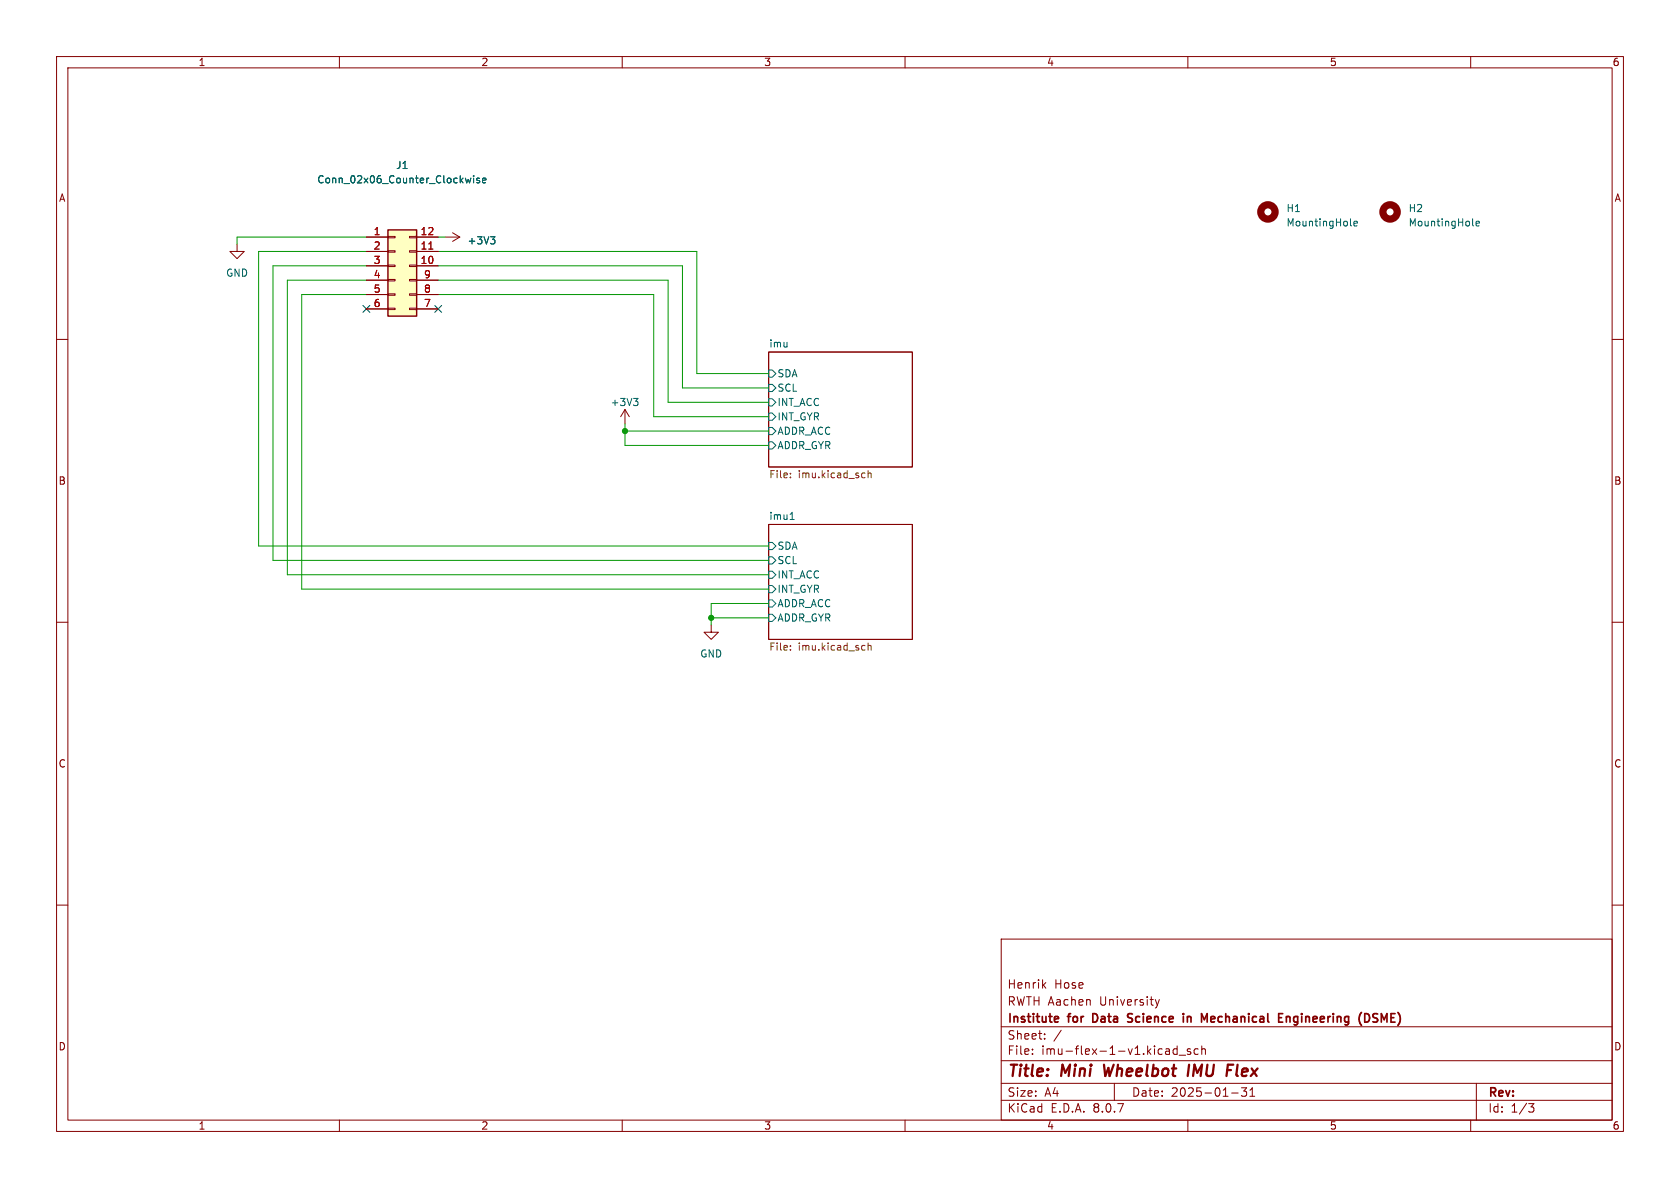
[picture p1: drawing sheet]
<svg xmlns="http://www.w3.org/2000/svg" width="297mm" height="210mm" viewBox="0 0 297 210" stroke-linecap="round" stroke-linejoin="round" font-family="sans-serif">
<g fill="none" stroke="#840000" stroke-width=".18">
<path d="M10 10h277v190h-277zM12 12h273v186h-273zM60 10v2M110 10v2M160 10v2M210 10v2M260 10v2M10 60h2M135.9 62.2h25.4v20.4h-25.4zM285 60h2M135.9 92.7h25.4v20.3h-25.4zM10 110h2"/>
<path d="M285 110h2M10 160h2M177 166h108v32h-108zM184.5 174.1l.4 .6M184.9 173.7l-.6 .6M204.2 176.7l.4 1M204.6 177.7l-.1 .4-.3 .1M205 176.7l-.4 1M285 160h2M60 198v2M110 198v2M160 198v2"/>
<path d="M177 194.5h108M177 191.5h108M177 187.5h108M177 181.5h108M182.5 186.3v.1M182.5 185.5v.1M184.7 183.6v.1M184.7 182.8v.1M187.6 182.1l-1.3 2M197 191.5v3M206.5 185.4l.2 .2v.8M206.7 186.3l-.1 .1"/>
<path d="M206.7 185.8h-.1M208.1 184.9v1.5M208.1 185.5l-.4-.1-.3 .3v.4l.1 .2h.6M208.5 186.5h1.1M210 198v2M210.5 185.5l-.4-.1-.2 .2 .1 .2 .5 .2v.3h-.6M211.8 185.5l-.4-.1-.3 .3v.4l.1 .2h.6M212.5 185.5l.2-.1 .3 .1 .1 .9M212.5 184.9v1.5M217.7 193.2h1.2M219.5 192.3h.9l-.5 .6 .4 .1v.7l-.2 .1h-.4l-.2-.1M221 193.8h.8"/>
<path d="M221 192.7l.4-.4v1.5M260 198v2M261 191.5v6.5M270.2 195.1h1l-.5 .6 .4 .1 .1 .5-.3 .3h-.4"/>
</g>
<path d="M195.2 188.2l.2 2 .6-1.4M210.2 188.2l-.2 2M217.1 188.2h.9" fill="none" stroke="#840000" stroke-width=".4"/>
<g fill="none" stroke="#840000" stroke-width=".3">
<path d="M186.6 179.7l.5 .1v.2l-.7 .2M193.6 179.2h-.4v1.5h.4M200.2 179.3l-.6-.1-.3 .3 .2 .3 .6 .2M209.2 179.2v.1M209.9 179.7v1M210.5 179.8l-.4-.1-.2 .1M214.6 179.7h-.3l-.2 .2v.7l.5 .1M226.1 179.2h.7M227.4 179.8l.2-.1 .4 .1 .1 .9M227.4 179.7v1M241.6 179.2a.81 .81 0 0 1 .5 .7 .81 .81 0 0 1-.5 .8M243.3 179.2h-.3l-.3 .3 .1 .3 .5 .2"/>
<path d="M187.1 180.6l-.5 .1M199.3 180.6h.8M214.8 180l-.7 .2M226.1 180.7h.7M242.7 180.6l.6 .1"/>
</g>
<g fill="none" stroke="#006464" stroke-width=".18">
<path d="M135.9 65.4h.6l.7 .6-.7 .7h-.6zM135.9 67.9h.6l.7 .7-.7 .6h-.6zM135.9 70.5h.6l.7 .6-.7 .7h-.6zM135.9 73h.6l.7 .7-.7 .6h-.6zM135.9 75.6h.6l.7 .6-.7 .6h-.6zM135.9 78.1h.6l.7 .6-.7 .7h-.6zM135.9 95.9h.6l.7 .6-.7 .7h-.6zM135.9 98.4h.6l.7 .7-.7 .6h-.6zM139.7 91.8h.7M139.9 90.7l.1-.1v1.2M135.9 101h.6l.7 .6-.7 .6h-.6zM135.9 103.5h.6l.7 .6-.7 .7h-.6z"/>
<path d="M135.9 106h.6l.7 .7-.7 .6h-.6zM135.9 108.6h.6l.7 .6-.7 .7h-.6z"/>
</g>
<path d="M139.7 83.7v.1M139.7 84.3v.2M152.8 83.6l.1 .1M152.9 84.4l-.1 .1M153.5 83.2v1.3M153.5 83.7l.1-.1 .4 .1v.8M139.7 114.8v.1M139.7 114.2v.1M152.8 114.1l.1 .1M152.9 114.9h-.1M153.5 113.7v1.2M153.5 114.2l.1-.1 .4 .1v.7" fill="none" stroke="#725600" stroke-width=".18"/>
<path d="M68.6 40.6h5.1v15.3h-5.1z" fill="#ffffc2"/>
<g fill="none" stroke="#840000" stroke-width=".18">
<path d="M41.9 43.2v1.3h1.3l-1.3 1.2-1.3-1.2h1.3M64.8 41.9h3.8M64.8 47h3.8M64.8 44.5h3.8M64.8 49.5h3.8M64.8 52.1h3.8M64.8 54.6h3.8M68.6 54.5h1.2v.2h-1.2zM68.6 51.9h1.2v.3h-1.2zM68.6 49.4h1.2v.3h-1.2zM68.6 46.9h1.2v.2h-1.2zM68.6 44.3h1.2v.3h-1.2z"/>
<path d="M68.6 41.8h1.2v.2h-1.2zM72.4 54.5h1.3v.2h-1.3zM72.4 51.9h1.3v.3h-1.3zM72.4 49.4h1.3v.3h-1.3zM72.4 46.9h1.3v.2h-1.3zM72.4 44.3h1.3v.3h-1.3zM72.4 41.8h1.3v.2h-1.3zM73.7 41.9h3.8M73.7 47h3.8M73.7 44.5h3.8M73.7 49.5h3.8M73.7 52.1h3.8"/>
<path d="M73.7 54.6h3.8M78.7 41.9h2.6M80 41.1l1.3 .8M81.3 41.9l-1.3 .8M110.5 72.4l-.8 1.3M110.5 72.4v2.5M110.5 72.4l.8 1.3M125.7 110.5v1.3h1.3l-1.3 1.2-1.2-1.2h1.2"/>
</g>
<path d="M68.6 40.6h5.1v15.3h-5.1z" fill="none" stroke="#840000" stroke-width=".25"/>
<path d="M75.8 44h.7" fill="none" stroke="#a90000" stroke-width=".18"/>
<g fill="none" stroke="#006464" stroke-width=".18">
<path d="M83.2 31.5l-.2 .8-.2-.6M83.7 31.1v.1M83.7 31.5v.8M84.8 31.5h-.3l-.2 .2v.1l.5 .2v.3h-.5M85.3 31.9l.6-.1-.1-.3h-.3l-.2 .2 .1 .6h.4M238.7 39.8l.2 .1M239.4 39.5l.6-.1-.1-.2-.4-.1-.1 .2v.6h.5M260.3 39.8l.2 .1M260.9 39.5l.6-.1v-.2l-.4-.1-.2 .2 .1 .6h.5M86.7 41.9h.8l-.4 .4M87.3 42.3l.2 .3v.3l-.2 .2M112 70.4h.8l-.4 .5"/>
<path d="M112.5 70.9l.3 .3v.3l-.3 .2"/>
</g>
<g fill="none" stroke="#840000" stroke-width="1.3">
<circle cx="224.2" cy="37.5" r="1.27"/>
<circle cx="245.7" cy="37.5" r="1.27"/>
</g>
<g fill="none" stroke="#009600" stroke-width=".18">
<path d="M64.8 41.9h-22.9v1.3M64.8 44.5h-19.1v52h90.2M64.8 47h-16.5v52.1h87.6M64.8 49.5h-14v52.1h85.1M64.8 52.1h-11.5v52h82.6M77.5 44.5h45.7v21.5h12.7M77.5 41.9h1.2M77.5 47h43.1v21.6h15.3M77.5 49.5h40.6v21.6h17.8M77.5 52.1h38.1v21.6h20.3M110.5 74.9v3.8h25.4M110.5 76.2h25.4"/>
<path d="M125.7 109.2h10.2M135.9 106.7h-10.2v3.8"/>
</g>
<path d="M64.2 54l1.2 1.2M65.4 54l-1.2 1.2M76.9 54l1.2 1.2M78.1 54l-1.2 1.2" fill="none" stroke="#000084" stroke-width=".18"/>
<g fill="#009600" stroke="#009600" stroke-width=".18">
<circle cx="110.5" cy="76.2" r=".46"/>
<circle cx="125.7" cy="109.2" r=".46"/>
</g>
<g font-size="2.8" fill="#840000">
<text x="178" y="190.9">Title:</text>
<text x="187.7" y="190.9">Mini</text>
<text x="196" y="190.9">Wheelbot</text>
<text x="211.6" y="190.9">IMU</text>
<text x="219.3" y="190.9">Flex</text>
</g>
<g font-size="2.1" fill="#840000">
<text x="178" y="178">RWTH Aachen</text>
<text x="178" y="175">Henrik</text>
<text x="186.4" y="175">Hose</text>
<text x="194.5" y="178">University</text>
<text x="178" y="184">Sheet:</text>
<text x="178" y="181.2">Institute</text>
<text x="189" y="181.2">for</text>
<text x="193.8" y="181.2">Data</text>
<text x="200.7" y="181.2">Science</text>
<text x="211" y="181.2">in</text>
<text x="214.9" y="181.2">Mechanical</text>
<text x="229.1" y="181.2">Engineering</text>
<text x="243.9" y="181.2">(DSME)</text>
<text x="178" y="186.7">File:</text>
<text x="184.1" y="186.7">imu-flex-1-v1.kicad_sch</text>
<text x="178" y="196.9">KiCad</text>
<text x="178" y="194.1">Size:</text>
<text x="184.7" y="194.1">A4</text>
<text x="185.7" y="196.9">E.D.A.</text>
<text x="193.3" y="196.9">8.0.7</text>
<text x="200" y="194.1">Date:</text>
<text x="207" y="194.1">2025-01-31</text>
<text x="263" y="194.3">Rev:</text>
<text x="263" y="196.9">Id:</text>
<text x="267.1" y="196.9">1/3</text>
</g>
<g font-size="1.8" fill="#840000">
<text x="35" y="11.9">1</text>
<text x="85" y="11.9">2</text>
<text x="135" y="11.9">3</text>
<text x="185" y="11.9">4</text>
<text x="235" y="11.9">5</text>
<text x="285" y="11.9">6</text>
<text x="10.3" y="35.9">A</text>
<text x="285.3" y="35.9">A</text>
<text x="10.3" y="85.9">B</text>
<text x="285.3" y="85.9">B</text>
<text x="10.3" y="135.9">C</text>
<text x="285.3" y="135.9">C</text>
<text x="10.3" y="185.9">D</text>
<text x="285.3" y="185.9">D</text>
<text x="35" y="199.9">1</text>
<text x="85" y="199.9">2</text>
<text x="135" y="199.9">3</text>
<text x="185" y="199.9">4</text>
<text x="235" y="199.9">5</text>
<text x="285" y="199.9">6</text>
</g>
<g font-size="1.8" fill="#006464">
<text x="56" y="32.6">Conn_02x06_Counter_Clockwise</text>
<text x="69.9" y="30.1">J1</text>
<text x="227.3" y="37.7">H1</text>
<text x="227.3" y="40.2">MountingHole</text>
<text x="248.9" y="37.7">H2</text>
<text x="248.9" y="40.2">MountingHole</text>
<text x="82.6" y="43.4">+3V3</text>
<text x="39.9" y="49.1">GND</text>
<text x="135.9" y="61.5">imu</text>
<text x="107.8" y="72">+3V3</text>
<text x="137.4" y="66.9">SDA</text>
<text x="137.4" y="69.4">SCL</text>
<text x="137.4" y="72">INT_ACC</text>
<text x="137.4" y="74.5">INT_GYR</text>
<text x="137.4" y="77.1">ADDR_ACC</text>
<text x="137.4" y="79.6">ADDR_GYR</text>
<text x="135.9" y="92">imu1</text>
<text x="137.4" y="97.4">SDA</text>
<text x="137.4" y="99.9">SCL</text>
<text x="137.4" y="102.5">INT_ACC</text>
<text x="137.4" y="105">INT_GYR</text>
<text x="137.4" y="107.5">ADDR_ACC</text>
<text x="137.4" y="110.1">ADDR_GYR</text>
<text x="123.7" y="116.4">GND</text>
</g>
<g font-size="1.8" fill="#a90000">
<text x="66" y="41.7">1</text>
<text x="74.3" y="41.7">12</text>
<text x="66" y="44.2">2</text>
<text x="66" y="46.7">3</text>
<text x="74.3" y="46.7">10</text>
<text x="74.3" y="44.2">11</text>
<text x="66" y="49.3">4</text>
<text x="66" y="51.8">5</text>
<text x="74.9" y="51.8">8</text>
<text x="74.9" y="49.3">9</text>
<text x="66" y="54.4">6</text>
<text x="74.9" y="54.4">7</text>
</g>
<g font-size="1.8" fill="#725600">
<text x="135.9" y="84.9">File:</text>
<text x="141.1" y="84.9">imu.kicad_sch</text>
<text x="135.9" y="115.3">File:</text>
<text x="141.1" y="115.3">imu.kicad_sch</text>
</g>
</svg>
